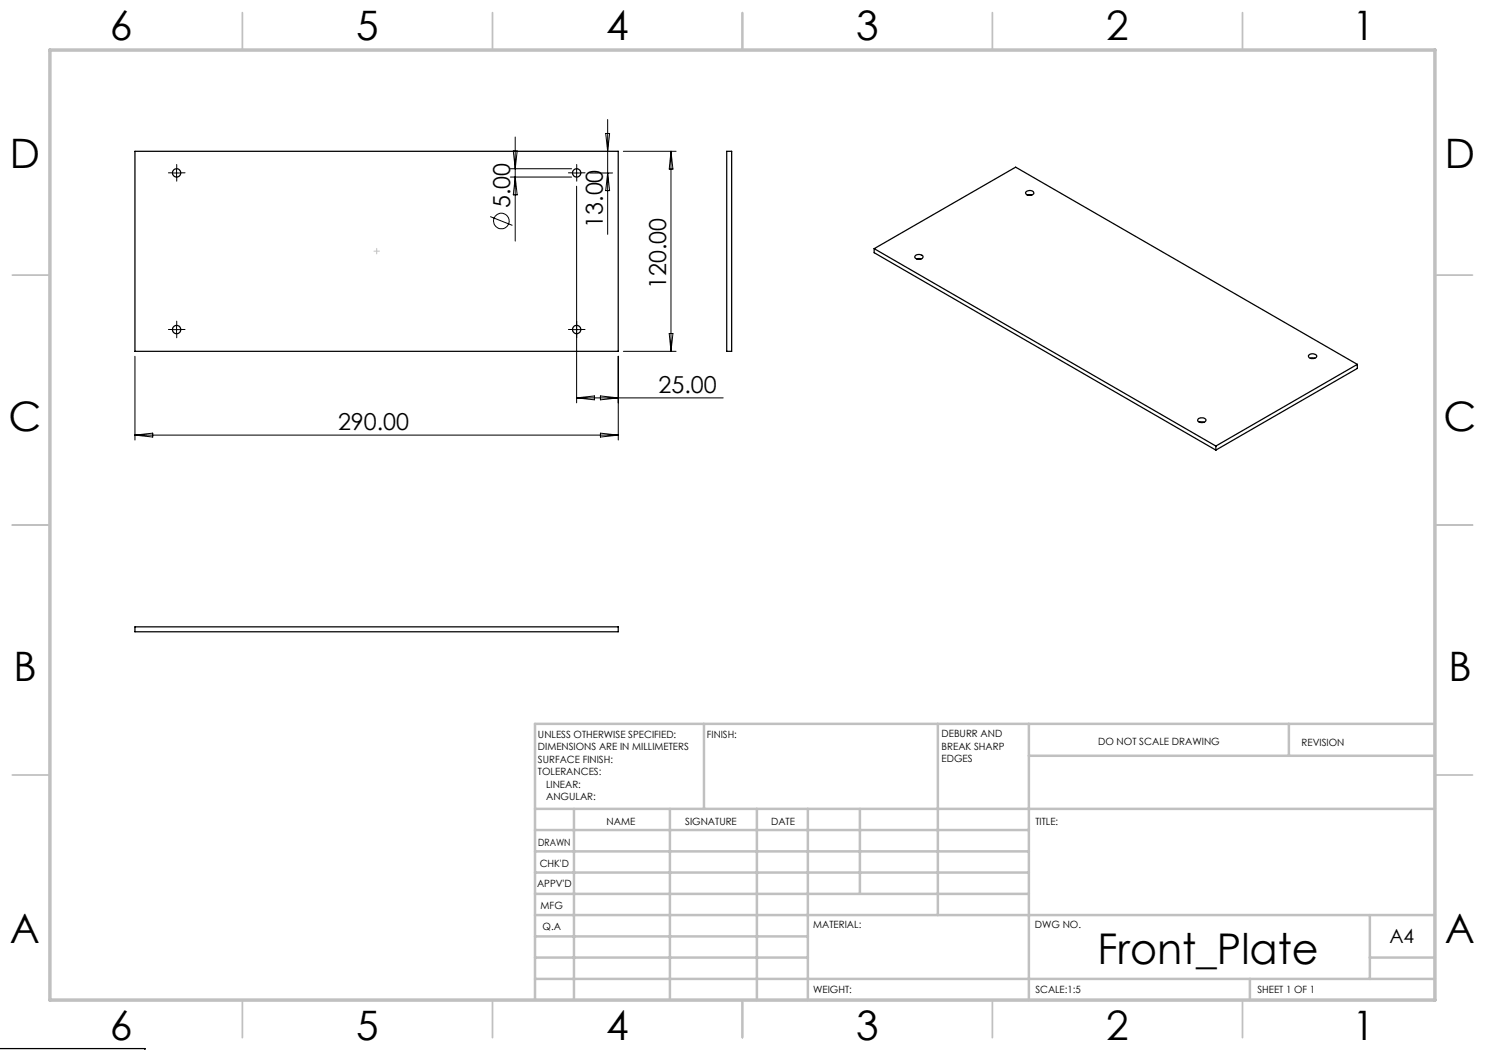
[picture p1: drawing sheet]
<svg xmlns="http://www.w3.org/2000/svg" width="297mm" height="210mm" viewBox="0 0 297 210" stroke-linecap="round" stroke-linejoin="round" font-family="sans-serif">
<g fill="none" stroke="#000" stroke-width=".2">
<path d="M34.5 34.6h1.7M35.3 33.8v1.6M102.1 33.8h12.2M102.1 35.4h12.2M102.7 30.2h.7l-.4 3.6zM103 27.4v20.8M103 35.4l.4 3.6h-.7zM114.5 34.6h1.7M115.3 33.8v1.6M115.3 37.2v43.4M118 34.6h4.5M121.1 26.7h.8l-.4 3.6z"/>
<path d="M121.5 23.9v23M121.5 34.6l.4 3.5h-.8zM124.7 30.3h10.5M134.2 30.3v40M134.2 30.3l.4 3.5h-.8zM98 43.3l4.5 1.8M27 71.3v16.7M34.5 65.9h1.7M35.3 65.1v1.6M114.5 65.9h1.7M115.3 79.6h29.3M115.3 79.6l3.6-.4v.8z"/>
<path d="M120.1 79.2l3.5 .4-3.5 .4zM123.6 71.3v16.7M124.7 70.3h10.5M133.8 66.7h.8l-.4 3.6zM27 87h96.6M27 87l3.6-.4v.8zM120.1 86.6l3.5 .4-3.5 .4z"/>
<circle cx="100.3" cy="44.2" r="1.56"/>
</g>
<g fill="none" stroke="#000" stroke-width=".2" stroke-dasharray="15.2 1.3 1.3 1.3">
<path d="M34.5 34.6h-.8M35.3 33.7v-.8M35.3 35.4v.8M36.2 34.6h.8M114.5 34.6h-.8M115.3 33.7v-.8M115.3 35.4v.8M116.2 34.6h.8M34.5 65.9h-.8M35.3 65.1v-.9M35.3 66.7v.9M36.2 65.9h.8"/>
<path d="M114.5 65.9h-.8M115.3 65.1v-.9M115.3 66.7v.9M116.2 65.9h.8"/>
</g>
<path d="M74.8 50.2h1.1M75.3 50.8v-1.1" fill="none" stroke="#c0c0c0" stroke-width=".2" stroke-dasharray="15.2 1.3 1.3 1.3"/>
<g fill="none" stroke="#c0c0c0" stroke-width=".35">
<path d="M48.5 2.5v7.5M98.5 2.5v7.5M148.5 2.5v7.5M198.5 2.5v7.5M248.5 2.5v7.5M2.5 55h7.5M287 55h7.5M2.5 105h7.5M287 105h7.5M2.5 155h7.5M287 155h7.5M48.5 200v7.5"/>
<path d="M98.5 200v7.5M148.5 200v7.5M198.5 200v7.5M248.5 200v7.5"/>
</g>
<g fill="none" stroke="#c0c0c0" stroke-width=".5">
<path d="M140.8 144.8v17M187.6 144.8v38.2M205.8 144.8v55.2M205.8 151.2h81.2M257.8 144.8v6.4M287 144.8h-180v55.2M107 161.8h180M107 178.8h98.8M107 174.5h98.8M107 170.3h98.8M107 166h98.8M114.8 161.8v38.2"/>
<path d="M134 161.8v38.2M151.4 161.8v38.2M161.6 161.8v38.2M172 161.8v17M107 195.8h180M107 191.5h54.6M107 187.3h54.6M107 183h180M250 195.8v4.2M274 191.5h13M274 183v12.8"/>
</g>
<path d="M10 10h277v190h-277z" fill="none" stroke="#c0c0c0" stroke-width=".7"/>
<g fill="none" stroke="#000" stroke-width=".25">
<path d="M27 30.3h96.6v40h-96.6zM145.3 30.3h1v40h-1zM205.2 38.4a.9 .9 0 0 1 .9-.3 .9 .9 0 0 1 .7 .6 1.03 1.03 0 0 1-1.7-.1zM205.5 39h.9M174.8 49.7v.8l68.4 39.5M174.8 49.7l68.4 39.5M174.8 49.7l28.3-16.3 68.4 39.5M183.1 51.1a.98 .98 0 0 1 1.5 .3 1 1 0 0 1-1.6 0zM183.3 51.8h.9M261.8 71a.98 .98 0 0 1 1.5 .3 1 1 0 0 1-1.6 0zM262.1 71.6h.9M271.5 72.9l-28.3 16.3"/>
<path d="M271.5 72.9v.8l-28.3 16.3M239.7 83.7a1.02 1.02 0 0 1 1.5 .3 .93 .93 0 0 1-.8 .5 .93 .93 0 0 1-.9-.5zM239.9 84.4h.9M243.2 89.2v.8M27 125.4h96.6v1h-96.6zM0 209.7h29v.4"/>
<circle cx="35.3" cy="34.6" r=".83"/>
<circle cx="115.3" cy="34.6" r=".83"/>
<circle cx="35.3" cy="65.9" r=".84"/>
<circle cx="115.3" cy="65.9" r=".83"/>
</g>
<text font-size="8.5" x="219.5" y="192.7">Front_Plate</text>
<g font-size="8.1">
<text x="22" y="8">6</text>
<text x="71.2" y="8">5</text>
<text x="121.2" y="8">4</text>
<text x="171.3" y="8">3</text>
<text x="221.3" y="8">2</text>
<text x="270.5" y="8">1</text>
<text x="2" y="33.6">D</text>
<text x="289" y="33.6">D</text>
<text x="1.7" y="86.1">C</text>
<text x="288.7" y="86.1">C</text>
<text x="2.7" y="136.1">B</text>
<text x="289.7" y="136.1">B</text>
<text x="2" y="188.6">A</text>
<text x="289" y="188.6">A</text>
<text x="22" y="208">6</text>
<text x="71.2" y="208">5</text>
<text x="121.2" y="208">4</text>
<text x="171.3" y="208">3</text>
<text x="221.3" y="208">2</text>
<text x="270.5" y="208">1</text>
</g>
<g font-size="4.7">
<text x="102" y="41.6" transform="rotate(-90 102 41.6)">5.00</text>
<text x="120.5" y="45.6" transform="rotate(-90 120.5 45.6)">13.00</text>
<text x="133.2" y="57.8" transform="rotate(-90 133.2 57.8)">120.00</text>
<text x="131.7" y="78.5">25.00</text>
<text x="67.6" y="86">290.00</text>
</g>
<text font-size="3.9" x="277.9" y="188.5">A4</text>
<g font-size="2">
<text x="107.6" y="147.6">UNLESS OTHERWISE SPECIFIED:</text>
<text x="141.4" y="147.6">FINISH:</text>
<text x="188.3" y="147.5">DEBURR AND</text>
<text x="188.3" y="150">BREAK SHARP</text>
<text x="219.6" y="149">DO NOT SCALE DRAWING</text>
<text x="260.3" y="149.2">REVISION</text>
<text x="107.6" y="150.1">DIMENSIONS ARE IN MILLIMETERS</text>
<text x="107.6" y="152.6">SURFACE FINISH:</text>
<text x="107.6" y="155.1">TOLERANCES:</text>
<text x="188.3" y="152.5">EDGES</text>
<text x="109.2" y="157.6">LINEAR:</text>
<text x="109.2" y="160.1">ANGULAR:</text>
<text x="121.3" y="165">NAME</text>
<text x="137" y="164.9">SIGNATURE</text>
<text x="154.2" y="164.9">DATE</text>
<text x="207.1" y="164.9">TITLE:</text>
<text x="107.6" y="169.1">DRAWN</text>
<text x="107.9" y="173.3">CHK'D</text>
<text x="107.4" y="177.4">APPV'D</text>
<text x="108.1" y="181.8">MFG</text>
<text x="108.5" y="186">Q.A</text>
<text x="162.6" y="185.5">MATERIAL:</text>
<text x="207" y="185.5">DWG NO.</text>
<text x="162.6" y="198.5">WEIGHT:</text>
<text x="207.1" y="198.6">SCALE:1:5</text>
<text x="251.5" y="198.6">SHEET 1 OF 1</text>
</g>
</svg>
